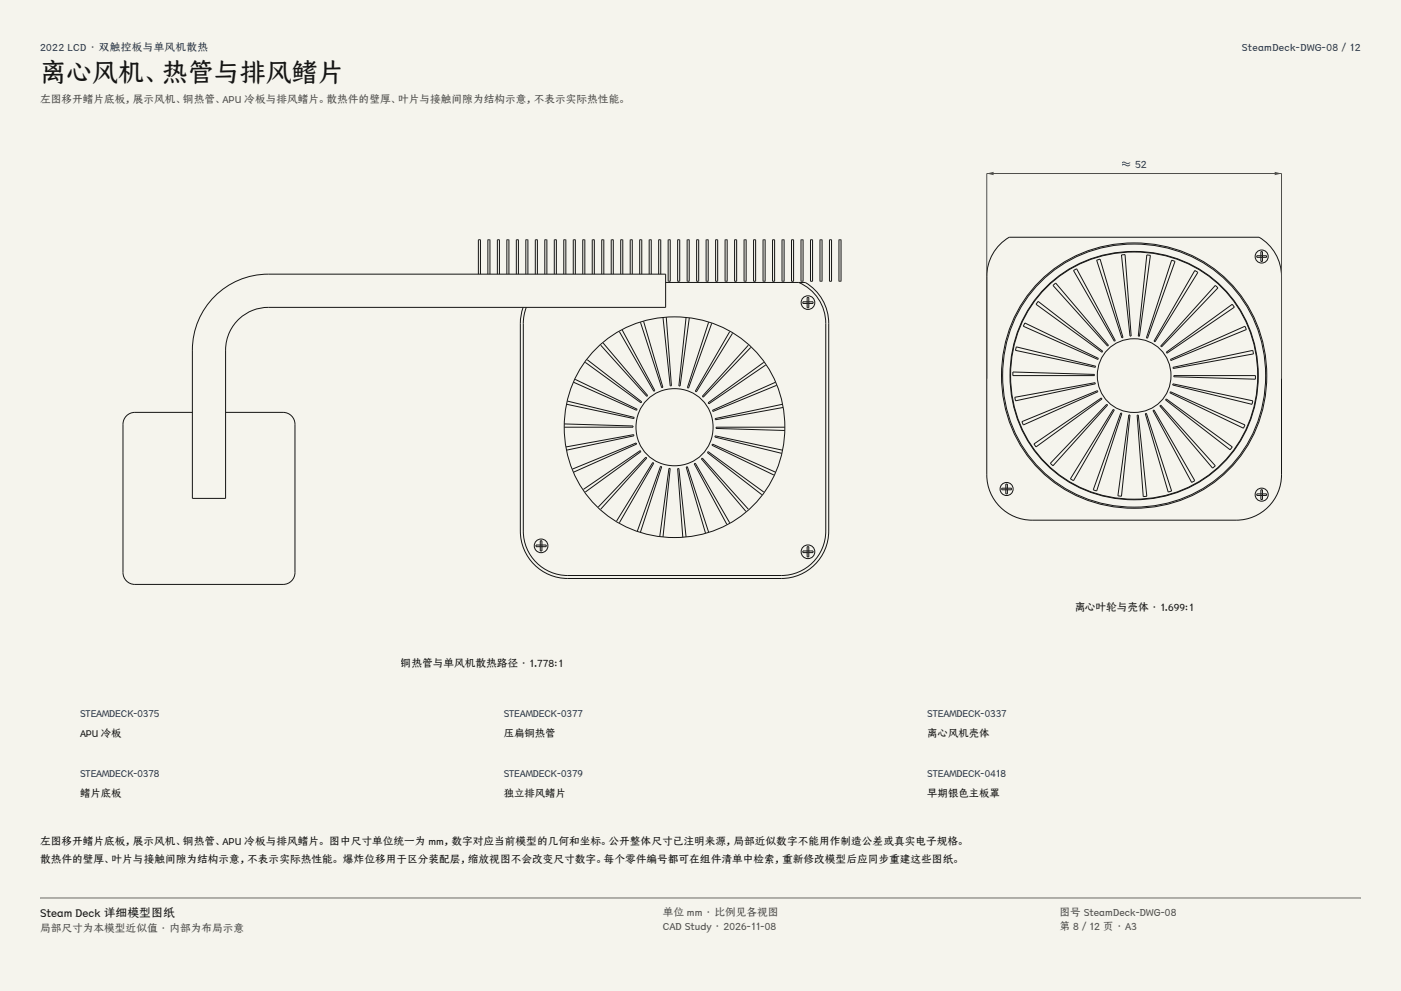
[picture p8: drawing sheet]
<svg xmlns="http://www.w3.org/2000/svg" width="420mm" height="297mm" viewBox="0 0 420 297" stroke-linecap="round" stroke-linejoin="round" font-family="sans-serif">
<g fill="#f5f4ed">
<path d="M0 0h420v297h-420z"/>
<path d="M12 12h396v275h-396z"/>
</g>
<g fill="none" stroke="#141413" stroke-width=".3">
<path d="M200.3 71.9h.6l-.1 12.4-.5-.1zM203.2 71.9h.6l-.1 12.4-.6-.1zM206 71.9h.6l-.1 12.4-.5-.1zM208.9 71.9h.6l-.1 12.4-.6-.1zM211.7 71.9h.6l-.1 12.4-.5-.1zM214.6 71.9h.5v12.4l-.6-.1zM217.4 71.9h.6l-.1 12.4-.5-.1zM220.2 71.9h.6l-.1 12.4-.5-.1zM223.1 71.9h.6l-.1 12.4-.5-.1zM225.9 71.9h.6l-.1 12.4-.5-.1zM228.8 71.9h.6l-.1 12.4-.5-.1zM231.6 71.9h.6l-.1 12.4-.5-.1z"/>
<path d="M234.5 71.9h.6l-.1 12.4-.6-.1zM237.3 71.9h.6l-.1 12.4-.5-.1zM240.2 71.9h.6l-.1 12.4-.6-.1zM243 71.9h.6l-.1 12.4-.5-.1zM245.8 71.9h.6v12.4l-.6-.1zM248.7 71.9h.6l-.1 12.4-.5-.1zM251.5 71.9h.6l-.1 12.4-.5-.1zM299.7 73.3l2.8-2.2h75a13.6 13.6 0 0 1 6.7 11.7v59.5a13.6 13.6 0 0 1-13.6 13.6h-61.2a13.6 13.6 0 0 1-13.6-13.6v-59.5a13.6 13.6 0 0 1 3.9-9.5zM328.8 78l1-.3 6.9 23.4-.4 .2zM336.2 76.4l1.1-.1 1.8 24.4h-.3zM343.8 76.4l1.1 .1-3.3 24.3-.4-.1zM351.2 78l1.1 .3-8.3 23.1-.3-.1z"/>
<path d="M376.8 76.6h2.9v.5h-2.9zM378 75.4h.5v2.9h-.5zM63.7 89.5a22.7 22.7 0 0 1 16.7-7.3h119.1v9.9h-119.1a12.8 12.8 0 0 0-12.8 12.8v44.5h-9.9v-44.5a22.7 22.7 0 0 1 6-15.4zM143.4 82.2l.1-10.3h.5v10.3M146.3 82.2v-10.3h.6v10.3M149.1 82.2l.1-10.3h.5v10.3M151.9 82.2l.1-10.3h.6v10.3M154.8 82.2l.1-10.3h.5v10.3M157.6 82.2l.1-10.3h.6v10.3M160.5 82.2l.1-10.3h.5v10.3M163.3 82.2l.1-10.3h.5v10.3M166.2 82.2l.1-10.3h.5v10.3"/>
<path d="M169 82.2l.1-10.3h.5v10.3M171.9 82.2v-10.3h.6v10.3M174.7 82.2l.1-10.3h.5v10.3M177.5 82.2l.1-10.3h.6v10.3M180.4 82.2l.1-10.3h.5v10.3M183.2 82.2l.1-10.3h.6v10.3M186.1 82.2l.1-10.3h.5v10.3M186.5 98.9l9.8 18.2-.3 .2-10.3-17.9M188.9 82.2l.1-10.3h.5v10.3M191.8 82.2l.1-10.3h.5v10.3M192.9 96.3l5.8 19.8-.3 .1-6.4-19.6M194.6 82.2l.1-10.3h.5v10.3"/>
<path d="M197.5 82.2v-10.3h.6v10.3M199.5 84.7h41.9a14.2 14.2 0 0 1 7 12.2v62.2a14.2 14.2 0 0 1-14.2 14.3h-64a14.2 14.2 0 0 1-14.2-14.3v-62.2l.3-2.8 .5-2M199.7 95.1l1.6 20.5-.4 .1-2.1-20.6M205.7 95.1l-2.2 20.6h.4l2.7-20.4M212.4 96.6l-6.3 19.6 .3 .1 7-19.4M218.7 99.4l-10.3 17.9 .4 .1 10.8-17.5M239.4 84.7a13.3 13.3 0 0 1 8.2 12.2v62.2a13.3 13.3 0 0 1-13.4 13.4h-64a13.3 13.3 0 0 1-13.3-13.4v-62.2l.3-2.8 .6-2M240.7 90.4h3.1v.5h-3.1zM242 89.2h.5v3h-.5zM307.2 96.8l22.1 10.6-.2 .3-22.3-9.9zM311.2 90.3l19.4 15-.2 .3-19.8-14.4zM311.7 84.3a40.4 40.4 0 0 1 61.4 5.8 40.2 40.2 0 0 1-15.1 58.1 40 40 0 0 1-54.7-20 40.7 40.7 0 0 1 8.4-43.9z"/>
<path d="M311.9 84.5a40.1 40.1 0 0 1 60.9 5.8 39.8 39.8 0 0 1-14.9 57.6 39.7 39.7 0 0 1-54.3-19.8 40.3 40.3 0 0 1 8.3-43.6zM313.5 86.1a37.7 37.7 0 0 1 58.7 7.5 37.4 37.4 0 0 1-19.8 54.2 37.2 37.2 0 0 1-47.6-22.8 38.1 38.1 0 0 1 8.7-38.9zM313.6 86.2a37.6 37.6 0 0 1 58.5 7.5 37.3 37.3 0 0 1-19.8 53.9 37 37 0 0 1-47.3-22.7 37.9 37.9 0 0 1 8.6-38.7zM315.7 85.5l.8-.7 15.8 18.7-.3 .2zM321.8 81.1l1-.6 11.6 21.6-.3 .2zM358.2 81.1l.9 .5-12.8 20.8-.4-.1zM364.3 85.5l.8 .8-16.9 17.7-.2-.3zM172.4 113.7l18.6 8.9-.2 .4-18.8-8.4M176.1 107.8l16.3 12.6-.3 .3-16.6-12.1M177.9 105.3a33.5 33.5 0 0 1 53.7 7.2 33.2 33.2 0 0 1-20.1 47.3 33 33 0 0 1-41.1-41.1 32.4 32.4 0 0 1 7.5-13.4zM180.8 102.8l13.4 15.7-.3 .3-13.8-15.3M224.3 103.5l-13.8 15.3 .3 .2 14.3-14.9"/>
<path d="M229 108.6l-16.7 12.1 .2 .3 17-11.6M232.4 114.6l-18.8 8.4 .1 .3 19.1-7.8M303.7 111.5l24.4 .7v.4h-24.5zM304.2 119.1l24.1-4.4 .1 .3-24 5.1zM304.7 104l23.7 5.7v.4l-24-5.1zM349.6 105.6l19.8-14.4 .6 .9-20.2 13.8zM349.6 119.6l19.8 14.3-.6 .9-19.4-15zM350.9 107.7l22.3-9.9 .4 1-22.6 9.3zM350.9 117.4l22.3 10-.4 .9-22.1-10.6zM351.6 110.1l24-5.1 .2 1.1-24.1 4.3zM351.6 115l24 5.1-.3 1.1-23.7-5.8zM351.9 112.6h24.5l-.1 1-24.4-.7z"/>
<path d="M57.7 123.6h-17.3a3.6 3.6 0 0 0-3.5 3.5v44.5a3.6 3.6 0 0 0 3.5 3.5h44.5a3.6 3.6 0 0 0 3.5-3.5v-44.5a3.6 3.6 0 0 0-3.5-3.5h-17.3M169.2 127.1l20.6 .6v.3h-20.7M169.7 133.9l20.3-3.6v.3l-20.1 4.3M170.1 120.2l20 4.9-.1 .3-20.1-4.2M234.6 121.2l-20.2 4.2 .1 .4 20.3-3.7M234.6 134.9l-20.2-4.3-.1 .4 20 4.9M235.3 128h-20.6v.4l20.6 .6M306.4 126.4l22.6-9.3 .1 .3-22.3 10zM310 133.1l20.2-13.8 .2 .3-19.8 14.3zM331.8 121.2l.2 .2-16.3 18.2-.8-.7zM333.7 122.7l.4 .2-12.3 21.2-.9-.6zM336 123.8l.3 .1-7.5 23.2-1.1-.3z"/>
<path d="M338.4 124.4h.4l-2.6 24.3-1.1-.1zM340.9 124.4h.3l2.6 24.3-1.1 .1zM343.3 124l.4-.1 7.5 23.2-1 .4zM345.6 123l.3-.1 12.3 21.2-1 .5zM347.7 121.6l.3-.2 16.3 18.2-.8 .7zM171.6 140.6l19.1-7.8 .1 .3-18.8 8.4M174.9 146.7l17-11.7 .2 .3-16.6 12.2M179.4 151.9l14.2-14.9 .3 .3-13.8 15.3M184.8 156.2l10.9-17.6 .3 .2-10.3 17.9M191.1 159.2l6.9-19.4 .4 .1-6.4 19.6M212.4 159.5l-6.3-19.6-.4 .1 5.8 19.8M218.7 156.7l-10.3-17.9-.3 .2 9.8 18.2"/>
<path d="M224.3 152.6l-13.8-15.3-.2 .2 13.3 15.8M229 147.5l-16.7-12.2-.2 .3 16.3 12.7M232.4 141.5l-18.8-8.4-.2 .3 18.6 9M300.3 146.3h2.9v.5h-2.9zM301.5 145.1h.5v2.9h-.5zM376.8 148h2.9v.5h-2.9zM378 146.8h.5v2.9h-.5zM160.7 163.3h3v.5h-3zM162 162.1h.5v3h-.5zM197.8 160.8l2.7-20.4h.4l-2.1 20.5M205.7 160.9l-2.2-20.5h-.4l1.6 20.6M240.7 165.1h3.1v.5h-3.1z"/>
<path d="M242 163.8h.5v3.1h-.5z"/>
<circle cx="378.2" cy="76.9" r="1.96"/>
<circle cx="242.2" cy="90.7" r="2.05"/>
<circle cx="340" cy="112.6" r="11.1"/>
<circle cx="202.2" cy="128" r="11.6"/>
<circle cx="301.8" cy="146.6" r="1.96"/>
<circle cx="378.2" cy="148.2" r="1.96"/>
<circle cx="162.2" cy="163.6" r="2.05"/>
<circle cx="242.2" cy="165.4" r="2.05"/>
</g>
<path d="M295.8 113.5v-61.5h88.4v61.5" fill="none" stroke="#504e49" stroke-width=".3"/>
<g fill="#504e49">
<path d="M295.8 52l2.1-.5v1z"/>
<path d="M382.1 51.5l2.1 .5-2.1 .5z"/>
</g>
<path d="M12 269.3h396zM12 269h396v.3h-396z" fill-rule="evenodd" fill="#504e49"/>
<text font-size="7.8" fill="#141413" x="12" y="24.7">离心风机、热管与排风鳍片</text>
<text font-size="3.5" fill="#141413" x="12" y="274.9">Steam Deck 详细模型图纸</text>
<g font-size="3.2" fill="#1b365d">
<text x="12" y="15.3">2022 LCD · 双触控板与单风机散热</text>
<text x="372.3" y="15.3">SteamDeck-DWG-08 / 12</text>
<text x="336.3" y="50.4">≈ 52</text>
</g>
<g font-size="3.2" fill="#504e49">
<text x="12" y="30.9">左图移开鳍片底板，展示风机、铜热管、APU 冷板与排风鳍片。散热件的壁厚、叶片与接触间隙为结构示意，不表示实际热性能。</text>
<text x="198.7" y="274.5">单位 mm · 比例见各视图</text>
<text x="317.6" y="274.5">图号 SteamDeck-DWG-08</text>
<text x="12" y="279.3">局部尺寸为本模型近似值 · 内部为布局示意</text>
<text x="198.7" y="278.8">CAD Study · 2026-11-08</text>
<text x="317.6" y="278.8">第 8 / 12 页 · A3</text>
</g>
<g font-size="3.2" fill="#141413">
<text x="322.1" y="183">离心叶轮与壳体 · 1.699:1</text>
<text x="120.1" y="200">铜热管与单风机散热路径 · 1.778:1</text>
<text x="12" y="253.3">左图移开鳍片底板，展示风机、铜热管、APU 冷板与排风鳍片。 图中尺寸单位统一为 mm，数字对应当前模型的几何和坐标。公开整体尺寸已注明来源，局部近似数字不能用作制造公差或真实电子规格。</text>
<text x="12" y="258.6">散热件的壁厚、叶片与接触间隙为结构示意，不表示实际热性能。 爆炸位移用于区分装配层，缩放视图不会改变尺寸数字。每个零件编号都可在组件清单中检索，重新修改模型后应同步重建这些图纸。</text>
</g>
<g font-size="3.1" fill="#1b365d">
<text x="24" y="215">STEAMDECK-0375</text>
<text x="151" y="215">STEAMDECK-0377</text>
<text x="278" y="215">STEAMDECK-0337</text>
<text x="24" y="233">STEAMDECK-0378</text>
<text x="151" y="233">STEAMDECK-0379</text>
<text x="278" y="233">STEAMDECK-0418</text>
</g>
<g font-size="3.1" fill="#141413">
<text x="24" y="221">APU 冷板</text>
<text x="151" y="221">压扁铜热管</text>
<text x="278" y="221">离心风机壳体</text>
<text x="24" y="239">鳍片底板</text>
<text x="151" y="239">独立排风鳍片</text>
<text x="278" y="239">早期银色主板罩</text>
</g>
</svg>
